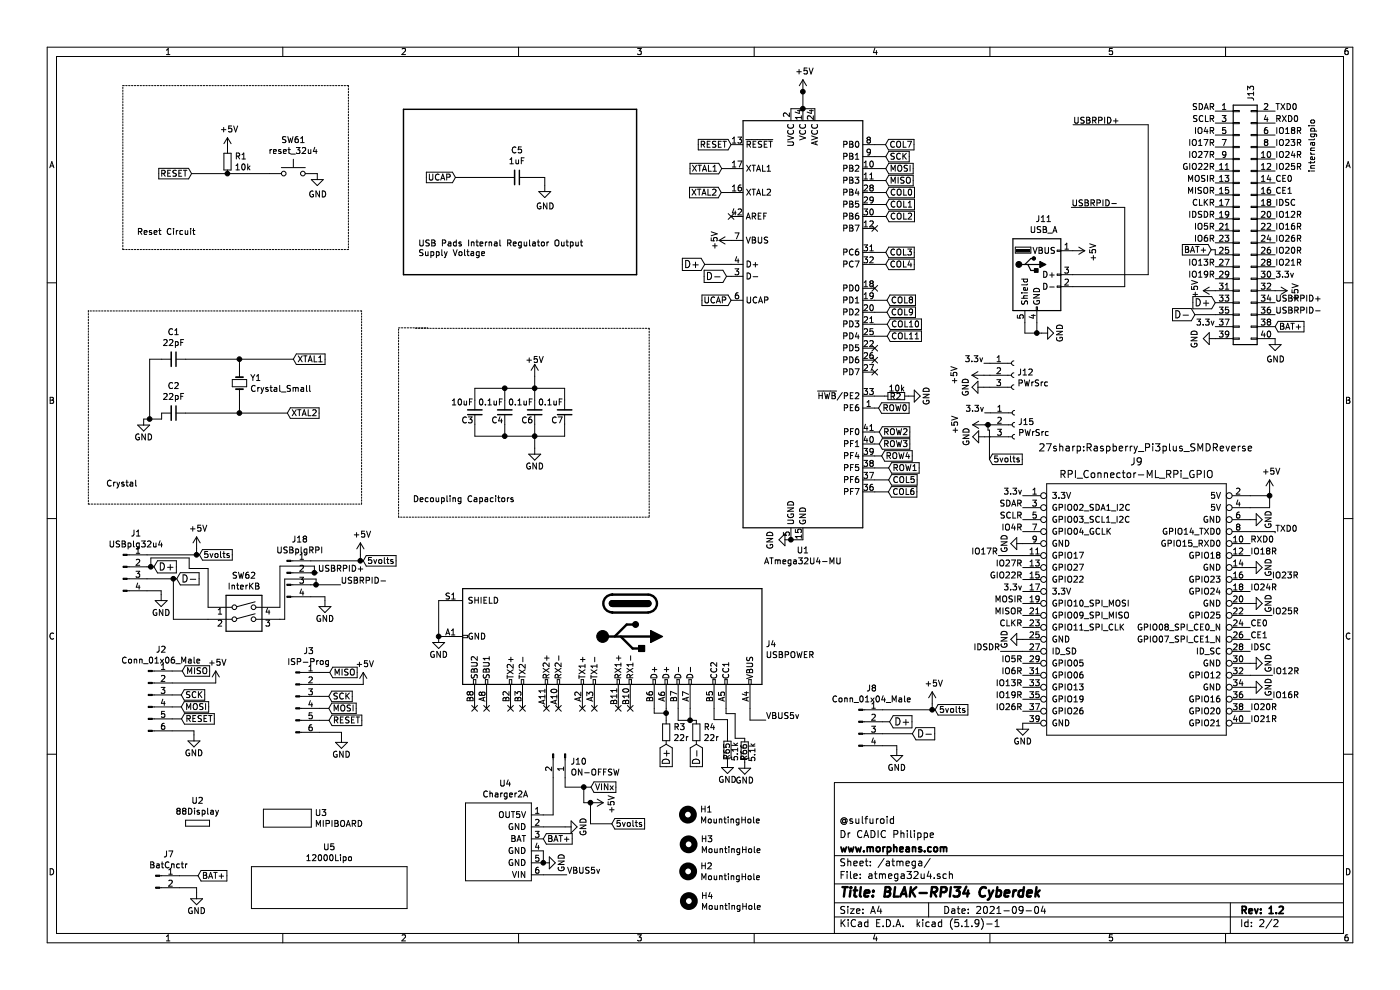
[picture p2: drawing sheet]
EESchema Schematic File Version 4
EELAYER 30 0
EELAYER END
$Descr A4 11693 8268
encoding utf-8
Sheet 2 2
Title "BLAK-RPI34 Cyberdek"
Date "2021-09-04"
Rev "1.2"
Comp "www.morpheans.com"
Comment1 "Dr CADIC Philippe"
Comment2 "@sulfuroid"
Comment3 ""
Comment4 ""
$EndDescr
$Comp
L MCU_Microchip_ATmega:ATmega32U4-MU U1
U 1 1
P 6706 2708
F 0 "U1" H 6706 822 50  0000 C CNN
F 1 "ATmega32U4-MU" H 6706 731 50  0000 C CNN
F 2 "Package_QFP:TQFP-44_10x10mm_P0.8mm" H 6706 2708 50  0001 C CIN
F 3 "http://ww1.microchip.com/downloads/en/DeviceDoc/Atmel-7766-8-bit-AVR-ATmega16U4-32U4_Datasheet.pdf" H 6706 2708 50  0001 C CNN
	1    6706 2708
	1    0    0    -1  
$EndComp
Text GLabel 6106 1208 0    50   Input ~ 0
RESET
$Comp
L Device:R_Small R1
U 1 1
P 1900 1350
F 0 "R1" H 1959 1396 50  0000 L CNN
F 1 "10k" H 1959 1305 50  0000 L CNN
F 2 "Resistor_SMD:R_0603_1608Metric" H 1900 1350 50  0001 C CNN
F 3 "~" H 1900 1350 50  0001 C CNN
	1    1900 1350
	1    0    0    -1  
$EndComp
$Comp
L power:+5V #PWR0101
U 1 1
P 1900 1250
F 0 "#PWR0101" H 1900 1100 50  0001 C CNN
F 1 "+5V" H 1914 1422 50  0000 C CNN
F 2 "" H 1900 1250 50  0001 C CNN
F 3 "" H 1900 1250 50  0001 C CNN
	1    1900 1250
	1    0    0    -1  
$EndComp
$Comp
L power:GND #PWR0102
U 1 1
P 2650 1450
F 0 "#PWR0102" H 2650 1200 50  0001 C CNN
F 1 "GND" H 2654 1279 50  0000 C CNN
F 2 "" H 2650 1450 50  0001 C CNN
F 3 "" H 2650 1450 50  0001 C CNN
	1    2650 1450
	1    0    0    -1  
$EndComp
Wire Notes Line
	2910 715  2910 2084
Wire Notes Line
	2910 2084 1026 2084
Wire Notes Line
	1026 2084 1026 715 
Wire Notes Line
	1026 715  2910 715 
Text Notes 1142 1971 0    50   ~ 0
Reset Circuit
Wire Wire Line
	6606 908  6706 908 
Connection ~ 6706 908 
Wire Wire Line
	6706 908  6806 908 
$Comp
L power:+5V #PWR0103
U 1 1
P 6706 766
F 0 "#PWR0103" H 6706 616 50  0001 C CNN
F 1 "+5V" H 6720 938 50  0000 C CNN
F 2 "" H 6706 766 50  0001 C CNN
F 3 "" H 6706 766 50  0001 C CNN
	1    6706 766 
	1    0    0    -1  
$EndComp
Wire Wire Line
	6706 908  6706 766 
Connection ~ 6706 766 
NoConn ~ 6106 1808
Text GLabel 2450 3000 2    50   Input ~ 0
XTAL1
$Comp
L Device:C_Small C1
U 1 1
P 1450 3000
F 0 "C1" V 1221 3000 50  0000 C CNN
F 1 "22pF" V 1312 3000 50  0000 C CNN
F 2 "Capacitor_SMD:C_0603_1608Metric" H 1450 3000 50  0001 C CNN
F 3 "~" H 1450 3000 50  0001 C CNN
	1    1450 3000
	0    1    1    0   
$EndComp
$Comp
L Device:C_Small C2
U 1 1
P 1450 3450
F 0 "C2" V 1221 3450 50  0000 C CNN
F 1 "22pF" V 1312 3450 50  0000 C CNN
F 2 "Capacitor_SMD:C_0603_1608Metric" H 1450 3450 50  0001 C CNN
F 3 "~" H 1450 3450 50  0001 C CNN
	1    1450 3450
	0    1    1    0   
$EndComp
Text GLabel 2400 3450 2    50   Input ~ 0
XTAL2
Wire Notes Line
	738  2595 738  4210
Wire Notes Line
	738  4210 3020 4210
Wire Notes Line
	3020 4210 3020 2597
Wire Notes Line
	3020 2597 737  2597
Text Notes 885  4073 0    50   ~ 0
Crystal
Text GLabel 6106 2508 0    50   Input ~ 0
UCAP
Wire Bus Line
	3370 913  5317 913 
Wire Bus Line
	5317 913  5317 2294
Wire Bus Line
	5317 2294 3370 2294
Wire Bus Line
	3370 2294 3370 913 
Text GLabel 3804 1482 0    50   Input ~ 0
UCAP
Text Notes 3492 2148 0    50   ~ 0
USB Pads Internal Regulator Output \nSupply Voltage\n
Wire Wire Line
	4716 3643 4716 3543
Wire Wire Line
	3966 3643 4216 3643
Wire Wire Line
	3966 3643 3966 3543
Wire Wire Line
	4716 3243 4716 3343
$Comp
L Device:C_Small C6
U 1 1
P 4466 3443
F 0 "C6" H 4476 3513 50  0000 L CNN
F 1 "0.1uF" H 4476 3363 50  0000 L CNN
F 2 "Capacitor_SMD:C_0603_1608Metric" H 4466 3443 50  0001 C CNN
F 3 "" H 4466 3443 50  0001 C CNN
	1    4466 3443
	-1   0    0    1   
$EndComp
Wire Wire Line
	4216 3243 4216 3343
Wire Wire Line
	4216 3543 4216 3643
Wire Wire Line
	4466 3543 4466 3643
Wire Wire Line
	4216 3243 4466 3243
Wire Wire Line
	4466 3643 4466 3743
Wire Wire Line
	4466 3643 4716 3643
Wire Wire Line
	3966 3243 4216 3243
Connection ~ 4466 3243
Wire Wire Line
	4466 3243 4716 3243
Wire Wire Line
	4466 3243 4466 3343
Connection ~ 4466 3643
Wire Wire Line
	4466 3143 4466 3243
Wire Wire Line
	4216 3643 4466 3643
$Comp
L Device:C_Small C4
U 1 1
P 4216 3443
F 0 "C4" H 4226 3513 50  0000 L CNN
F 1 "0.1uF" H 4226 3363 50  0000 L CNN
F 2 "Capacitor_SMD:C_0603_1608Metric" H 4216 3443 50  0001 C CNN
F 3 "" H 4216 3443 50  0001 C CNN
	1    4216 3443
	-1   0    0    1   
$EndComp
$Comp
L Device:C_Small C7
U 1 1
P 4716 3443
F 0 "C7" H 4726 3513 50  0000 L CNN
F 1 "0.1uF" H 4726 3363 50  0000 L CNN
F 2 "Capacitor_SMD:C_0603_1608Metric" H 4716 3443 50  0001 C CNN
F 3 "" H 4716 3443 50  0001 C CNN
	1    4716 3443
	-1   0    0    1   
$EndComp
Wire Wire Line
	3966 3343 3966 3243
$Comp
L power:+5V #PWR0105
U 1 1
P 4466 3143
F 0 "#PWR0105" H 4466 2993 50  0001 C CNN
F 1 "+5V" H 4466 3283 50  0000 C CNN
F 2 "" H 4466 3143 50  0001 C CNN
F 3 "" H 4466 3143 50  0001 C CNN
	1    4466 3143
	1    0    0    -1  
$EndComp
Connection ~ 4216 3643
Connection ~ 4216 3243
$Comp
L power:GND #PWR0106
U 1 1
P 4466 3743
F 0 "#PWR0106" H 4466 3493 50  0001 C CNN
F 1 "GND" H 4466 3593 50  0000 C CNN
F 2 "" H 4466 3743 50  0001 C CNN
F 3 "" H 4466 3743 50  0001 C CNN
	1    4466 3743
	1    0    0    -1  
$EndComp
$Comp
L Device:C_Small C3
U 1 1
P 3966 3443
F 0 "C3" H 3976 3513 50  0000 L CNN
F 1 "10uF" H 3976 3363 50  0000 L CNN
F 2 "Capacitor_SMD:C_0603_1608Metric" H 3966 3443 50  0001 C CNN
F 3 "" H 3966 3443 50  0001 C CNN
	1    3966 3443
	-1   0    0    1   
$EndComp
Wire Notes Line
	3470 2742 5422 2742
Wire Notes Line
	5422 2742 5422 4319
Wire Notes Line
	5422 4319 3329 4319
Wire Notes Line
	3329 4319 3329 2738
Wire Notes Line
	3329 2738 3572 2738
Text Notes 3447 4203 0    50   ~ 0
Decoupling Capacitors
Text GLabel 5886 2208 0    60   Input ~ 0
D+
Text GLabel 6068 2308 0    60   Input ~ 0
D-
Wire Wire Line
	6706 763  6706 766 
$Comp
L Device:C_Small C5
U 1 1
P 4318 1482
F 0 "C5" V 4089 1482 50  0000 C CNN
F 1 "1uF" V 4180 1482 50  0000 C CNN
F 2 "Capacitor_SMD:C_0603_1608Metric" H 4318 1482 50  0001 C CNN
F 3 "~" H 4318 1482 50  0001 C CNN
	1    4318 1482
	0    1    1    0   
$EndComp
$Comp
L power:GND #PWR0107
U 1 1
P 4550 1550
F 0 "#PWR0107" H 4550 1300 50  0001 C CNN
F 1 "GND" H 4554 1379 50  0000 C CNN
F 2 "" H 4550 1550 50  0001 C CNN
F 3 "" H 4550 1550 50  0001 C CNN
	1    4550 1550
	1    0    0    -1  
$EndComp
Wire Wire Line
	4418 1482 4550 1482
Wire Wire Line
	4550 1482 4550 1550
Wire Wire Line
	6106 2208 5886 2208
Wire Wire Line
	6068 2308 6106 2308
$Comp
L power:+5V #PWR0108
U 1 1
P 6106 2008
F 0 "#PWR0108" H 6106 1858 50  0001 C CNN
F 1 "+5V" H 6106 2148 50  0000 C CNN
F 2 "" H 6106 2008 50  0001 C CNN
F 3 "" H 6106 2008 50  0001 C CNN
	1    6106 2008
	0    -1   -1   0   
$EndComp
Text GLabel 7398 1308 2    50   Input ~ 0
SCK
Wire Wire Line
	7306 1308 7398 1308
Text GLabel 7398 1408 2    50   Input ~ 0
MOSI
Wire Wire Line
	7306 1408 7398 1408
Text GLabel 7398 1508 2    50   Input ~ 0
MISO
Wire Wire Line
	7306 1508 7398 1508
$Comp
L Device:R_Small R2
U 1 1
P 7486 3308
F 0 "R2" V 7488 3250 50  0000 L CNN
F 1 "10k" V 7420 3242 50  0000 L CNN
F 2 "Resistor_SMD:R_0603_1608Metric" H 7486 3308 50  0001 C CNN
F 3 "~" H 7486 3308 50  0001 C CNN
	1    7486 3308
	0    1    1    0   
$EndComp
$Comp
L power:GND #PWR0109
U 1 1
P 7586 3308
F 0 "#PWR0109" H 7586 3058 50  0001 C CNN
F 1 "GND" H 7586 3158 50  0000 C CNN
F 2 "" H 7586 3308 50  0001 C CNN
F 3 "" H 7586 3308 50  0001 C CNN
	1    7586 3308
	0    -1   -1   0   
$EndComp
Wire Wire Line
	7386 3308 7306 3308
Text GLabel 7400 1608 2    50   Input ~ 0
COL0
Wire Wire Line
	7306 1608 7400 1608
NoConn ~ 7306 1908
Text GLabel 7400 1708 2    50   Input ~ 0
COL1
Wire Wire Line
	7306 1708 7400 1708
Text GLabel 7400 1808 2    50   Input ~ 0
COL2
Wire Wire Line
	7306 1808 7400 1808
Text GLabel 7398 2108 2    50   Input ~ 0
COL3
Wire Wire Line
	7306 2108 7398 2108
Text GLabel 7398 2208 2    50   Input ~ 0
COL4
Wire Wire Line
	7306 2208 7398 2208
Text GLabel 7422 4008 2    50   Input ~ 0
COL5
Wire Wire Line
	7306 4008 7422 4008
Text GLabel 7420 4108 2    50   Input ~ 0
COL6
Wire Wire Line
	7306 4108 7420 4108
Text GLabel 7396 1208 2    50   Input ~ 0
COL7
Wire Wire Line
	7306 1208 7396 1208
Text GLabel 7408 2508 2    50   Input ~ 0
COL8
Wire Wire Line
	7306 2508 7408 2508
NoConn ~ 7306 2408
Text GLabel 7408 2608 2    50   Input ~ 0
COL9
Wire Wire Line
	7306 2608 7408 2608
Text GLabel 7410 2708 2    50   Input ~ 0
COL10
Wire Wire Line
	7306 2708 7410 2708
Text GLabel 7410 2808 2    50   Input ~ 0
COL11
Wire Wire Line
	7306 2808 7410 2808
Text GLabel 7338 3408 2    50   Input ~ 0
ROW0
Wire Wire Line
	7306 3408 7338 3408
Text GLabel 7422 3908 2    50   Input ~ 0
ROW1
Wire Wire Line
	7306 3908 7422 3908
Text GLabel 7344 3608 2    50   Input ~ 0
ROW2
Wire Wire Line
	7306 3608 7344 3608
Text GLabel 7344 3708 2    50   Input ~ 0
ROW3
Wire Wire Line
	7306 3708 7344 3708
Text GLabel 7364 3808 2    50   Input ~ 0
ROW4
Wire Wire Line
	7306 3808 7364 3808
Text GLabel 6028 1408 0    50   Input ~ 0
XTAL1
Text GLabel 6024 1608 0    50   Input ~ 0
XTAL2
Wire Wire Line
	6024 1608 6106 1608
Wire Wire Line
	6028 1408 6106 1408
$Comp
L Connector:Conn_01x04_Male J1
U 1 1
P 1028 4734
F 0 "J1" H 1136 5015 50  0000 C CNN
F 1 "USBplg32u4" H 1136 4924 50  0000 C CNN
F 2 "Connector_PinHeader_2.54mm:PinHeader_1x04_P2.54mm_Vertical" H 1028 4734 50  0001 C CNN
F 3 "~" H 1028 4734 50  0001 C CNN
	1    1028 4734
	1    0    0    -1  
$EndComp
Text GLabel 1286 4734 2    60   Input ~ 0
D+
Text GLabel 1476 4834 2    60   Input ~ 0
D-
Wire Wire Line
	6606 4508 6706 4508
$Comp
L power:GND #PWR0110
U 1 1
P 6606 4508
F 0 "#PWR0110" H 6606 4258 50  0001 C CNN
F 1 "GND" H 6610 4337 50  0000 C CNN
F 2 "" H 6606 4508 50  0001 C CNN
F 3 "" H 6606 4508 50  0001 C CNN
	1    6606 4508
	0    1    1    0   
$EndComp
Connection ~ 6606 4508
$Comp
L power:+5V #PWR0111
U 1 1
P 1642 4584
F 0 "#PWR0111" H 1642 4434 50  0001 C CNN
F 1 "+5V" H 1656 4756 50  0000 C CNN
F 2 "" H 1642 4584 50  0001 C CNN
F 3 "" H 1642 4584 50  0001 C CNN
	1    1642 4584
	1    0    0    -1  
$EndComp
Wire Wire Line
	1228 4634 1642 4634
Wire Wire Line
	1642 4634 1642 4584
Wire Wire Line
	1228 4734 1260 4734
Wire Wire Line
	1228 4834 1448 4834
$Comp
L power:GND #PWR0112
U 1 1
P 1346 4966
F 0 "#PWR0112" H 1346 4716 50  0001 C CNN
F 1 "GND" H 1346 4816 50  0000 C CNN
F 2 "" H 1346 4966 50  0001 C CNN
F 3 "" H 1346 4966 50  0001 C CNN
	1    1346 4966
	1    0    0    -1  
$EndComp
Wire Wire Line
	1228 4934 1346 4934
Wire Wire Line
	1346 4934 1346 4966
Text GLabel 1522 5604 2    50   Input ~ 0
MISO
$Comp
L power:+5V #PWR0113
U 1 1
P 1802 5704
F 0 "#PWR0113" H 1802 5554 50  0001 C CNN
F 1 "+5V" H 1816 5876 50  0000 C CNN
F 2 "" H 1802 5704 50  0001 C CNN
F 3 "" H 1802 5704 50  0001 C CNN
	1    1802 5704
	1    0    0    -1  
$EndComp
Wire Wire Line
	1438 5604 1522 5604
Wire Wire Line
	1438 5704 1802 5704
Text GLabel 1514 5804 2    50   Input ~ 0
SCK
$Comp
L Connector:Conn_01x06_Male J2
U 1 1
P 1238 5804
F 0 "J2" H 1346 6185 50  0000 C CNN
F 1 "Conn_01x06_Male" H 1346 6094 50  0000 C CNN
F 2 "27sharp:6padsfree" H 1238 5804 50  0001 C CNN
F 3 "~" H 1238 5804 50  0001 C CNN
	1    1238 5804
	1    0    0    -1  
$EndComp
Wire Wire Line
	1438 5804 1514 5804
Text GLabel 1514 5904 2    50   Input ~ 0
MOSI
Wire Wire Line
	1438 5904 1514 5904
Text GLabel 1516 6004 2    50   Input ~ 0
RESET
$Comp
L power:GND #PWR0114
U 1 1
P 1620 6138
F 0 "#PWR0114" H 1620 5888 50  0001 C CNN
F 1 "GND" H 1620 5988 50  0000 C CNN
F 2 "" H 1620 6138 50  0001 C CNN
F 3 "" H 1620 6138 50  0001 C CNN
	1    1620 6138
	1    0    0    -1  
$EndComp
Wire Wire Line
	1438 6004 1516 6004
Wire Wire Line
	1438 6104 1620 6104
Wire Wire Line
	1620 6104 1620 6138
Text GLabel 2754 5616 2    50   Input ~ 0
MISO
$Comp
L power:+5V #PWR0115
U 1 1
P 3034 5716
F 0 "#PWR0115" H 3034 5566 50  0001 C CNN
F 1 "+5V" H 3048 5888 50  0000 C CNN
F 2 "" H 3034 5716 50  0001 C CNN
F 3 "" H 3034 5716 50  0001 C CNN
	1    3034 5716
	1    0    0    -1  
$EndComp
Wire Wire Line
	2670 5616 2754 5616
Wire Wire Line
	2670 5716 3034 5716
Text GLabel 2746 5816 2    50   Input ~ 0
SCK
$Comp
L Connector:Conn_01x06_Male J3
U 1 1
P 2470 5816
F 0 "J3" H 2578 6197 50  0000 C CNN
F 1 "ISP-Prog" H 2578 6106 50  0000 C CNN
F 2 "Connector_PinHeader_2.54mm:PinHeader_2x03_P2.54mm_Vertical" H 2470 5816 50  0001 C CNN
F 3 "~" H 2470 5816 50  0001 C CNN
	1    2470 5816
	1    0    0    -1  
$EndComp
Wire Wire Line
	2670 5816 2746 5816
Text GLabel 2746 5916 2    50   Input ~ 0
MOSI
Wire Wire Line
	2670 5916 2746 5916
Text GLabel 2748 6016 2    50   Input ~ 0
RESET
$Comp
L power:GND #PWR0116
U 1 1
P 2852 6150
F 0 "#PWR0116" H 2852 5900 50  0001 C CNN
F 1 "GND" H 2852 6000 50  0000 C CNN
F 2 "" H 2852 6150 50  0001 C CNN
F 3 "" H 2852 6150 50  0001 C CNN
	1    2852 6150
	1    0    0    -1  
$EndComp
Wire Wire Line
	2670 6016 2748 6016
Wire Wire Line
	2670 6116 2852 6116
Wire Wire Line
	2852 6116 2852 6150
$Comp
L Connector:USB_C_Receptacle J4
U 1 1
P 5264 5316
F 0 "J4" V 5325 6446 50  0000 L CNN
F 1 "USBPOWER" V 5416 6446 50  0000 L CNN
F 2 "27sharp:GT-USB-7010" H 5414 5316 50  0001 C CNN
F 3 "https://www.usb.org/sites/default/files/documents/usb_type-c.zip" H 5414 5316 50  0001 C CNN
	1    5264 5316
	0    1    1    0   
$EndComp
Text GLabel 1666 4634 2    50   Input ~ 0
5volts
Wire Wire Line
	1642 4634 1666 4634
Connection ~ 1642 4634
$Comp
L power:GND #PWR0117
U 1 1
P 3664 5316
F 0 "#PWR0117" H 3664 5066 50  0001 C CNN
F 1 "GND" H 3664 5166 50  0000 C CNN
F 2 "" H 3664 5316 50  0001 C CNN
F 3 "" H 3664 5316 50  0001 C CNN
	1    3664 5316
	1    0    0    -1  
$EndComp
Wire Wire Line
	3664 5316 3664 5016
Connection ~ 3664 5316
$Comp
L power:+5V #PWR0118
U 1 1
P 4938 6704
F 0 "#PWR0118" H 4938 6554 50  0001 C CNN
F 1 "+5V" H 4952 6876 50  0000 C CNN
F 2 "" H 4938 6704 50  0001 C CNN
F 3 "" H 4938 6704 50  0001 C CNN
	1    4938 6704
	0    1    1    0   
$EndComp
Wire Wire Line
	6264 5916 6264 6014
Wire Wire Line
	6264 6014 6396 6014
Text GLabel 5564 6216 3    60   Input ~ 0
D+
Wire Wire Line
	5564 5916 5564 5956
Wire Wire Line
	5464 5916 5464 5956
Wire Wire Line
	5464 5956 5564 5956
Connection ~ 5564 5956
Wire Wire Line
	5564 5956 5564 6016
$Comp
L Device:R_Small R3
U 1 1
P 5564 6116
F 0 "R3" H 5623 6162 50  0000 L CNN
F 1 "22r" H 5623 6071 50  0000 L CNN
F 2 "Resistor_SMD:R_0603_1608Metric" H 5564 6116 50  0001 C CNN
F 3 "~" H 5564 6116 50  0001 C CNN
	1    5564 6116
	1    0    0    -1  
$EndComp
$Comp
L Device:R_Small R4
U 1 1
P 5816 6116
F 0 "R4" H 5875 6162 50  0000 L CNN
F 1 "22r" H 5875 6071 50  0000 L CNN
F 2 "Resistor_SMD:R_0603_1608Metric" H 5816 6116 50  0001 C CNN
F 3 "~" H 5816 6116 50  0001 C CNN
	1    5816 6116
	1    0    0    -1  
$EndComp
Wire Wire Line
	5664 5916 5664 6016
Wire Wire Line
	5664 6016 5764 6016
Wire Wire Line
	5764 5916 5764 6016
Connection ~ 5764 6016
Wire Wire Line
	5764 6016 5816 6016
$Comp
L 1.8inch:88Display U2
U 1 1
P 1650 7000
F 0 "U2" H 1650 7315 50  0000 C CNN
F 1 "88Display" H 1650 7224 50  0000 C CNN
F 2 "27sharp:Display88" H 1650 7000 50  0001 C CNN
F 3 "" H 1650 7000 50  0001 C CNN
	1    1650 7000
	1    0    0    -1  
$EndComp
$Comp
L MiniBOard:MIPIBOARD U3
U 1 1
P 2400 7008
F 0 "U3" H 2628 7229 50  0000 L CNN
F 1 "MIPIBOARD" H 2628 7138 50  0000 L CNN
F 2 "27sharp:MIPIBOARD" H 2400 7008 50  0001 C CNN
F 3 "" H 2400 7008 50  0001 C CNN
	1    2400 7008
	1    0    0    -1  
$EndComp
Text Label 6396 6014 0    50   ~ 0
VBUS5v
$Comp
L power:GND #PWR0180
U 1 1
P 4538 7206
F 0 "#PWR0180" H 4538 6956 50  0001 C CNN
F 1 "GND" H 4538 7056 50  0000 C CNN
F 2 "" H 4538 7206 50  0001 C CNN
F 3 "" H 4538 7206 50  0001 C CNN
	1    4538 7206
	0    -1   -1   0   
$EndComp
Wire Wire Line
	4538 7106 4538 7206
$Comp
L power:GND #PWR0181
U 1 1
P 4720 6906
F 0 "#PWR0181" H 4720 6656 50  0001 C CNN
F 1 "GND" H 4720 6756 50  0000 C CNN
F 2 "" H 4720 6906 50  0001 C CNN
F 3 "" H 4720 6906 50  0001 C CNN
	1    4720 6906
	0    -1   -1   0   
$EndComp
Wire Wire Line
	4538 6906 4720 6906
Text Label 4734 7306 0    50   ~ 0
VBUS5v
Wire Wire Line
	4538 7306 4734 7306
Text GLabel 4936 6574 2    50   Input ~ 0
VINx
$Comp
L Connector:Conn_01x02_Male J7
U 1 1
P 1300 7314
F 0 "J7" H 1408 7495 50  0000 C CNN
F 1 "BatCnctr" H 1408 7404 50  0000 C CNN
F 2 "Connector_JST:JST_PH_S2B-PH-SM4-TB_1x02-1MP_P2.00mm_Horizontal" H 1300 7314 50  0001 C CNN
F 3 "~" H 1300 7314 50  0001 C CNN
	1    1300 7314
	1    0    0    -1  
$EndComp
Text GLabel 1654 7314 2    50   Input ~ 0
BAT+
$Comp
L power:GND #PWR0182
U 1 1
P 1642 7456
F 0 "#PWR0182" H 1642 7206 50  0001 C CNN
F 1 "GND" H 1642 7306 50  0000 C CNN
F 2 "" H 1642 7456 50  0001 C CNN
F 3 "" H 1642 7456 50  0001 C CNN
	1    1642 7456
	1    0    0    -1  
$EndComp
Wire Wire Line
	1500 7314 1654 7314
Wire Wire Line
	1500 7414 1642 7414
Wire Wire Line
	1642 7414 1642 7456
Text GLabel 4538 7006 2    50   Input ~ 0
BAT+
NoConn ~ 3964 5916
NoConn ~ 4064 5916
NoConn ~ 4264 5916
NoConn ~ 4364 5916
NoConn ~ 4564 5916
NoConn ~ 4664 5916
NoConn ~ 4864 5916
NoConn ~ 4964 5916
NoConn ~ 5164 5916
NoConn ~ 5264 5916
$Comp
L 1.8inch:12000Lipo U5
U 1 1
P 2400 7788
F 0 "U5" H 2750 8503 50  0000 C CNN
F 1 "12000Lipo" H 2750 8412 50  0000 C CNN
F 2 "27sharp:12000LIPO" H 2400 7788 50  0001 C CNN
F 3 "" H 2400 7788 50  0001 C CNN
	1    2400 7788
	1    0    0    -1  
$EndComp
$Comp
L feathershield-cache:RPI_Connector-ML_RPi_GPIO J9
U 1 1
P 8742 4140
F 0 "J9" H 9492 4427 60  0000 C CNN
F 1 "RPI_Connector-ML_RPi_GPIO" H 9492 4321 60  0000 C CNN
F 2 "27sharp:Raspberry_Pi3plus_SMDReverse" H 9570 4544 60  0000 C CNN
F 3 "" H 8742 4140 60  0000 C CNN
	1    8742 4140
	1    0    0    -1  
$EndComp
$Comp
L power:+5V #PWR0185
U 1 1
P 10604 4108
F 0 "#PWR0185" H 10604 3958 50  0001 C CNN
F 1 "+5V" H 10618 4280 50  0000 C CNN
F 2 "" H 10604 4108 50  0001 C CNN
F 3 "" H 10604 4108 50  0001 C CNN
	1    10604 4108
	1    0    0    -1  
$EndComp
Wire Wire Line
	10442 4140 10604 4140
Wire Wire Line
	10604 4140 10604 4108
Wire Wire Line
	10442 4240 10604 4240
Wire Wire Line
	10604 4240 10604 4140
Connection ~ 10604 4140
$Comp
L power:GND #PWR0186
U 1 1
P 10442 4340
F 0 "#PWR0186" H 10442 4090 50  0001 C CNN
F 1 "GND" H 10442 4190 50  0000 C CNN
F 2 "" H 10442 4340 50  0001 C CNN
F 3 "" H 10442 4340 50  0001 C CNN
	1    10442 4340
	0    -1   -1   0   
$EndComp
$Comp
L power:GND #PWR0187
U 1 1
P 10442 4740
F 0 "#PWR0187" H 10442 4490 50  0001 C CNN
F 1 "GND" H 10442 4590 50  0000 C CNN
F 2 "" H 10442 4740 50  0001 C CNN
F 3 "" H 10442 4740 50  0001 C CNN
	1    10442 4740
	0    -1   -1   0   
$EndComp
$Comp
L power:GND #PWR0188
U 1 1
P 10442 5040
F 0 "#PWR0188" H 10442 4790 50  0001 C CNN
F 1 "GND" H 10442 4890 50  0000 C CNN
F 2 "" H 10442 5040 50  0001 C CNN
F 3 "" H 10442 5040 50  0001 C CNN
	1    10442 5040
	0    -1   -1   0   
$EndComp
$Comp
L power:GND #PWR0189
U 1 1
P 10442 5740
F 0 "#PWR0189" H 10442 5490 50  0001 C CNN
F 1 "GND" H 10442 5590 50  0000 C CNN
F 2 "" H 10442 5740 50  0001 C CNN
F 3 "" H 10442 5740 50  0001 C CNN
	1    10442 5740
	0    -1   -1   0   
$EndComp
$Comp
L power:GND #PWR0190
U 1 1
P 10442 5540
F 0 "#PWR0190" H 10442 5290 50  0001 C CNN
F 1 "GND" H 10442 5390 50  0000 C CNN
F 2 "" H 10442 5540 50  0001 C CNN
F 3 "" H 10442 5540 50  0001 C CNN
	1    10442 5540
	0    -1   -1   0   
$EndComp
$Comp
L power:GND #PWR0191
U 1 1
P 8542 6040
F 0 "#PWR0191" H 8542 5790 50  0001 C CNN
F 1 "GND" H 8542 5890 50  0000 C CNN
F 2 "" H 8542 6040 50  0001 C CNN
F 3 "" H 8542 6040 50  0001 C CNN
	1    8542 6040
	1    0    0    -1  
$EndComp
$Comp
L power:GND #PWR0192
U 1 1
P 8542 5340
F 0 "#PWR0192" H 8542 5090 50  0001 C CNN
F 1 "GND" H 8542 5190 50  0000 C CNN
F 2 "" H 8542 5340 50  0001 C CNN
F 3 "" H 8542 5340 50  0001 C CNN
	1    8542 5340
	0    1    1    0   
$EndComp
$Comp
L power:GND #PWR0193
U 1 1
P 8542 4540
F 0 "#PWR0193" H 8542 4290 50  0001 C CNN
F 1 "GND" H 8542 4390 50  0000 C CNN
F 2 "" H 8542 4540 50  0001 C CNN
F 3 "" H 8542 4540 50  0001 C CNN
	1    8542 4540
	0    1    1    0   
$EndComp
$Comp
L Connector:USB_A J11
U 1 1
P 8660 2294
F 0 "J11" H 8717 2761 50  0000 C CNN
F 1 "USB_A" H 8717 2670 50  0000 C CNN
F 2 "18650:usbAsmd" H 8810 2244 50  0001 C CNN
F 3 " ~" H 8810 2244 50  0001 C CNN
	1    8660 2294
	1    0    0    -1  
$EndComp
$Comp
L power:GND #PWR0194
U 1 1
P 8700 2782
F 0 "#PWR0194" H 8700 2532 50  0001 C CNN
F 1 "GND" H 8700 2632 50  0000 C CNN
F 2 "" H 8700 2782 50  0001 C CNN
F 3 "" H 8700 2782 50  0001 C CNN
	1    8700 2782
	0    -1   -1   0   
$EndComp
Wire Wire Line
	8660 2694 8660 2782
Wire Wire Line
	8660 2782 8700 2782
Wire Wire Line
	8560 2694 8560 2782
Wire Wire Line
	8560 2782 8660 2782
Connection ~ 8660 2782
$Comp
L power:+5V #PWR0195
U 1 1
P 8960 2094
F 0 "#PWR0195" H 8960 1944 50  0001 C CNN
F 1 "+5V" H 8974 2266 50  0000 C CNN
F 2 "" H 8960 2094 50  0001 C CNN
F 3 "" H 8960 2094 50  0001 C CNN
	1    8960 2094
	0    1    1    0   
$EndComp
Wire Wire Line
	8962 1042 9590 1042
Wire Wire Line
	9590 1042 9590 2294
Wire Wire Line
	9590 2294 8960 2294
Wire Wire Line
	8948 1732 9394 1732
Wire Wire Line
	9394 1732 9394 2394
Wire Wire Line
	9394 2394 8960 2394
Text Label 8542 4140 2    50   ~ 0
3.3v
Text Label 8542 4240 2    50   ~ 0
SDAR
Text Label 8542 4340 2    50   ~ 0
SCLR
Text Label 8542 4440 2    50   ~ 0
IO4R
Text Label 8338 4640 2    50   ~ 0
IO17R
Text Label 8542 4740 2    50   ~ 0
IO27R
Wire Wire Line
	8338 4640 8542 4640
Text Label 8542 4840 2    50   ~ 0
GIO22R
Text Label 8542 4940 2    50   ~ 0
3.3v
Text Label 8542 5040 2    50   ~ 0
MOSIR
Text Label 8542 5140 2    50   ~ 0
MISOR
Text Label 8542 5240 2    50   ~ 0
CLKR
Text Label 8356 5440 2    50   ~ 0
IDSDR
Wire Wire Line
	8356 5440 8542 5440
Text Label 8542 5540 2    50   ~ 0
IO5R
Text Label 8542 5640 2    50   ~ 0
IO6R
Text Label 8542 5740 2    50   ~ 0
IO13R
Text Label 8542 5840 2    50   ~ 0
IO19R
Text Label 8542 5940 2    50   ~ 0
IO26R
Text Label 8218 3034 2    50   ~ 0
3.3v
$Comp
L power:+5V #PWR0196
U 1 1
P 8218 3134
F 0 "#PWR0196" H 8218 2984 50  0001 C CNN
F 1 "+5V" H 8218 3384 50  0000 C CNN
F 2 "" H 8218 3134 50  0001 C CNN
F 3 "" H 8218 3134 50  0001 C CNN
	1    8218 3134
	0    -1   -1   0   
$EndComp
$Comp
L power:GND #PWR0197
U 1 1
P 8218 3234
F 0 "#PWR0197" H 8218 2984 50  0001 C CNN
F 1 "GND" H 8218 3084 50  0000 C CNN
F 2 "" H 8218 3234 50  0001 C CNN
F 3 "" H 8218 3234 50  0001 C CNN
	1    8218 3234
	0    1    1    0   
$EndComp
$Comp
L Connector:Conn_01x03_Female J12
U 1 1
P 8468 3134
F 0 "J12" H 8496 3160 50  0000 L CNN
F 1 "PWrSrc" H 8496 3069 50  0000 L CNN
F 2 "Connector_PinHeader_2.54mm:PinHeader_1x03_P2.54mm_Vertical" H 8468 3134 50  0001 C CNN
F 3 "~" H 8468 3134 50  0001 C CNN
	1    8468 3134
	1    0    0    -1  
$EndComp
Wire Wire Line
	8218 3034 8268 3034
Wire Wire Line
	8268 3134 8218 3134
Wire Wire Line
	8218 3234 8268 3234
Text Label 10650 4450 0    50   ~ 0
TXD0
Wire Wire Line
	10442 4440 10650 4440
Wire Wire Line
	10650 4440 10650 4450
Text Label 10442 4540 0    50   ~ 0
RXD0
Text Label 10442 4640 0    50   ~ 0
IO18R
Text Label 10622 4840 0    50   ~ 0
IO23R
Wire Wire Line
	10442 4840 10622 4840
Text Label 10442 4940 0    50   ~ 0
IO24R
Text Label 10624 5140 0    50   ~ 0
IO25R
Wire Wire Line
	10442 5140 10624 5140
Text Label 10442 5240 0    50   ~ 0
CE0
Text Label 10442 5340 0    50   ~ 0
CE1
Text Label 10442 5440 0    50   ~ 0
IDSC
Text Label 10628 5640 0    50   ~ 0
IO12R
Wire Wire Line
	10442 5640 10628 5640
Text Label 10626 5840 0    50   ~ 0
IO16R
Wire Wire Line
	10442 5840 10626 5840
Text Label 10442 5940 0    50   ~ 0
IO20R
Text Label 10442 6040 0    50   ~ 0
IO21R
Text Label 10150 928  2    50   ~ 0
SDAR
Text Label 10150 1028 2    50   ~ 0
SCLR
Text Label 10150 1128 2    50   ~ 0
IO4R
Text Label 10150 1228 2    50   ~ 0
IO17R
Text Label 10150 1328 2    50   ~ 0
IO27R
Text Label 10150 1428 2    50   ~ 0
GIO22R
Text Label 10150 1528 2    50   ~ 0
MOSIR
Text Label 10150 1628 2    50   ~ 0
MISOR
Text Label 10150 1728 2    50   ~ 0
CLKR
Text Label 10150 1828 2    50   ~ 0
IDSDR
Text Label 10150 1928 2    50   ~ 0
IO5R
Text Label 10150 2028 2    50   ~ 0
IO6R
Text Label 10150 2228 2    50   ~ 0
IO13R
Text Label 10650 2028 0    50   ~ 0
IO26R
Text Label 10650 928  0    50   ~ 0
TXD0
Text Label 10650 1028 0    50   ~ 0
RXD0
Text Label 10650 1128 0    50   ~ 0
IO18R
Text Label 10650 1228 0    50   ~ 0
IO23R
Text Label 10650 1328 0    50   ~ 0
IO24R
Text Label 10650 1428 0    50   ~ 0
IO25R
Text Label 10650 1528 0    50   ~ 0
CE0
Text Label 10650 1628 0    50   ~ 0
CE1
Text Label 10650 1728 0    50   ~ 0
IDSC
Text Label 10650 1828 0    50   ~ 0
IO12R
Text Label 10650 1928 0    50   ~ 0
IO16R
Text Label 10650 2128 0    50   ~ 0
IO20R
Text Label 10650 2228 0    50   ~ 0
IO21R
Text Label 10650 2328 0    50   ~ 0
3.3v
Text Label 8224 3448 2    50   ~ 0
3.3v
$Comp
L power:+5V #PWR0198
U 1 1
P 8224 3548
F 0 "#PWR0198" H 8224 3398 50  0001 C CNN
F 1 "+5V" H 8224 3798 50  0000 C CNN
F 2 "" H 8224 3548 50  0001 C CNN
F 3 "" H 8224 3548 50  0001 C CNN
	1    8224 3548
	0    -1   -1   0   
$EndComp
$Comp
L power:GND #PWR0199
U 1 1
P 8224 3648
F 0 "#PWR0199" H 8224 3398 50  0001 C CNN
F 1 "GND" H 8224 3498 50  0000 C CNN
F 2 "" H 8224 3648 50  0001 C CNN
F 3 "" H 8224 3648 50  0001 C CNN
	1    8224 3648
	0    1    1    0   
$EndComp
$Comp
L Connector:Conn_01x03_Female J15
U 1 1
P 8474 3548
F 0 "J15" H 8502 3574 50  0000 L CNN
F 1 "PWrSrc" H 8502 3483 50  0000 L CNN
F 2 "Connector_PinHeader_2.54mm:PinHeader_1x03_P2.54mm_Vertical" H 8474 3548 50  0001 C CNN
F 3 "~" H 8474 3548 50  0001 C CNN
	1    8474 3548
	1    0    0    -1  
$EndComp
Wire Wire Line
	8224 3448 8274 3448
Wire Wire Line
	8274 3548 8252 3548
Wire Wire Line
	8224 3648 8274 3648
$Comp
L Mechanical:MountingHole H1
U 1 1
P 5746 6804
F 0 "H1" H 5846 6850 50  0000 L CNN
F 1 "MountingHole" H 5846 6759 50  0000 L CNN
F 2 "MountingHole:MountingHole_2.5mm_Pad_Via" H 5746 6804 50  0001 C CNN
F 3 "~" H 5746 6804 50  0001 C CNN
	1    5746 6804
	1    0    0    -1  
$EndComp
$Comp
L Mechanical:MountingHole H3
U 1 1
P 5752 7052
F 0 "H3" H 5852 7098 50  0000 L CNN
F 1 "MountingHole" H 5852 7007 50  0000 L CNN
F 2 "MountingHole:MountingHole_2.5mm_Pad_Via" H 5752 7052 50  0001 C CNN
F 3 "~" H 5752 7052 50  0001 C CNN
	1    5752 7052
	1    0    0    -1  
$EndComp
$Comp
L Mechanical:MountingHole H2
U 1 1
P 5748 7278
F 0 "H2" H 5848 7324 50  0000 L CNN
F 1 "MountingHole" H 5848 7233 50  0000 L CNN
F 2 "MountingHole:MountingHole_2.5mm_Pad_Via" H 5748 7278 50  0001 C CNN
F 3 "~" H 5748 7278 50  0001 C CNN
	1    5748 7278
	1    0    0    -1  
$EndComp
$Comp
L Mechanical:MountingHole H4
U 1 1
P 5754 7526
F 0 "H4" H 5854 7572 50  0000 L CNN
F 1 "MountingHole" H 5854 7481 50  0000 L CNN
F 2 "MountingHole:MountingHole_2.5mm_Pad_Via" H 5754 7526 50  0001 C CNN
F 3 "~" H 5754 7526 50  0001 C CNN
	1    5754 7526
	1    0    0    -1  
$EndComp
$Comp
L Connector:Conn_01x04_Male J18
U 1 1
P 2396 4784
F 0 "J18" H 2504 5065 50  0000 C CNN
F 1 "USBplgRPI" H 2504 4974 50  0000 C CNN
F 2 "Connector_PinHeader_2.54mm:PinHeader_1x04_P2.54mm_Vertical" H 2396 4784 50  0001 C CNN
F 3 "~" H 2396 4784 50  0001 C CNN
	1    2396 4784
	1    0    0    -1  
$EndComp
$Comp
L power:+5V #PWR0201
U 1 1
P 3010 4634
F 0 "#PWR0201" H 3010 4484 50  0001 C CNN
F 1 "+5V" H 3024 4806 50  0000 C CNN
F 2 "" H 3010 4634 50  0001 C CNN
F 3 "" H 3010 4634 50  0001 C CNN
	1    3010 4634
	1    0    0    -1  
$EndComp
Wire Wire Line
	2596 4684 3010 4684
Wire Wire Line
	3010 4684 3010 4634
Wire Wire Line
	2596 4784 2626 4784
Wire Wire Line
	2596 4884 2640 4884
$Comp
L power:GND #PWR0202
U 1 1
P 2714 5016
F 0 "#PWR0202" H 2714 4766 50  0001 C CNN
F 1 "GND" H 2714 4866 50  0000 C CNN
F 2 "" H 2714 5016 50  0001 C CNN
F 3 "" H 2714 5016 50  0001 C CNN
	1    2714 5016
	1    0    0    -1  
$EndComp
Wire Wire Line
	2596 4984 2714 4984
Wire Wire Line
	2714 4984 2714 5016
Text GLabel 3034 4684 2    50   Input ~ 0
5volts
Wire Wire Line
	3010 4684 3034 4684
Connection ~ 3010 4684
Text Label 8962 1042 0    50   ~ 0
USBRPID+
Text Label 8948 1732 0    50   ~ 0
USBRPID-
Text Label 2654 4784 0    50   ~ 0
USBRPID+
Text Label 2844 4884 0    50   ~ 0
USBRPID-
Text GLabel 5816 6216 3    60   Input ~ 0
D-
$Comp
L Connector:Conn_01x04_Male J8
U 1 1
P 7172 6028
F 0 "J8" H 7280 6309 50  0000 C CNN
F 1 "Conn_01x04_Male" H 7280 6218 50  0000 C CNN
F 2 "Connector_PinSocket_2.54mm:PinSocket_1x04_P2.54mm_Vertical" H 7172 6028 50  0001 C CNN
F 3 "~" H 7172 6028 50  0001 C CNN
	1    7172 6028
	1    0    0    -1  
$EndComp
$Comp
L power:+5V #PWR0183
U 1 1
P 7786 5878
F 0 "#PWR0183" H 7786 5728 50  0001 C CNN
F 1 "+5V" H 7800 6050 50  0000 C CNN
F 2 "" H 7786 5878 50  0001 C CNN
F 3 "" H 7786 5878 50  0001 C CNN
	1    7786 5878
	1    0    0    -1  
$EndComp
Wire Wire Line
	7372 5928 7786 5928
Wire Wire Line
	7786 5928 7786 5878
Wire Wire Line
	7372 6028 7430 6028
Wire Wire Line
	7372 6128 7620 6128
$Comp
L power:GND #PWR0184
U 1 1
P 7490 6260
F 0 "#PWR0184" H 7490 6010 50  0001 C CNN
F 1 "GND" H 7490 6110 50  0000 C CNN
F 2 "" H 7490 6260 50  0001 C CNN
F 3 "" H 7490 6260 50  0001 C CNN
	1    7490 6260
	1    0    0    -1  
$EndComp
Wire Wire Line
	7372 6228 7490 6228
Wire Wire Line
	7490 6228 7490 6260
Text GLabel 7810 5928 2    50   Input ~ 0
5volts
Wire Wire Line
	7786 5928 7810 5928
Connection ~ 7786 5928
Text GLabel 7430 6028 2    60   Input ~ 0
D+
Text GLabel 7620 6128 2    60   Input ~ 0
D-
$Comp
L Charger2A:Charger2A U4
U 1 1
P 3888 7356
F 0 "U4" H 4221 8171 50  0000 C CNN
F 1 "Charger2A" H 4221 8080 50  0000 C CNN
F 2 "27sharp:Charger2A" H 3888 7356 50  0001 C CNN
F 3 "" H 3888 7356 50  0001 C CNN
	1    3888 7356
	1    0    0    -1  
$EndComp
Connection ~ 4538 7206
$Comp
L Connector:Conn_01x02_Male J10
U 1 1
P 4720 6296
F 0 "J10" V 4782 6340 50  0000 L CNN
F 1 "ON-OFFSW" V 4873 6340 50  0000 L CNN
F 2 "Connector_PinHeader_2.54mm:PinHeader_1x02_P2.54mm_Vertical" H 4720 6296 50  0001 C CNN
F 3 "~" H 4720 6296 50  0001 C CNN
	1    4720 6296
	0    1    1    0   
$EndComp
Wire Wire Line
	4538 6806 4620 6806
Wire Wire Line
	4620 6806 4620 6496
Wire Wire Line
	4720 6574 4876 6574
Wire Wire Line
	4938 6704 4932 6704
Wire Wire Line
	4876 6704 4876 6574
Connection ~ 4876 6574
Wire Wire Line
	4876 6574 4936 6574
Wire Wire Line
	4720 6496 4720 6574
Wire Wire Line
	4218 1482 3804 1482
Wire Wire Line
	1550 3000 2000 3000
Wire Wire Line
	1550 3450 2000 3450
$Comp
L power:GND #PWR0104
U 1 1
P 1200 3500
F 0 "#PWR0104" H 1200 3250 50  0001 C CNN
F 1 "GND" H 1200 3350 50  0000 C CNN
F 2 "" H 1200 3500 50  0001 C CNN
F 3 "" H 1200 3500 50  0001 C CNN
	1    1200 3500
	1    0    0    -1  
$EndComp
Wire Wire Line
	1200 3500 1250 3500
Wire Wire Line
	1350 3500 1350 3450
Wire Wire Line
	1250 3500 1250 3000
Wire Wire Line
	1250 3000 1350 3000
Connection ~ 1250 3500
Wire Wire Line
	1250 3500 1350 3500
$Comp
L Device:Crystal_Small Y1
U 1 1
P 2000 3200
F 0 "Y1" V 1954 3288 50  0000 L CNN
F 1 "Crystal_Small" V 2045 3288 50  0000 L CNN
F 2 "Crystal:Crystal_HC49-U_Vertical" H 2000 3200 50  0001 C CNN
F 3 "~" H 2000 3200 50  0001 C CNN
	1    2000 3200
	0    1    1    0   
$EndComp
Wire Wire Line
	2000 3100 2000 3000
Connection ~ 2000 3000
Wire Wire Line
	2000 3000 2450 3000
Wire Wire Line
	2000 3300 2000 3450
Connection ~ 2000 3450
Wire Wire Line
	2000 3450 2400 3450
$Comp
L Switch:SW_Push SW61
U 1 1
P 2450 1450
F 0 "SW61" H 2450 1733 50  0000 C CNN
F 1 "reset_32u4" H 2450 1642 50  0000 C CNN
F 2 "Button_Switch_SMD:SW_SPST_B3U-1000P" H 2450 1650 50  0001 C CNN
F 3 "~" H 2450 1650 50  0001 C CNN
	1    2450 1450
	1    0    0    -1  
$EndComp
Text GLabel 1600 1450 0    50   Input ~ 0
RESET
Wire Wire Line
	2250 1450 1900 1450
Connection ~ 1900 1450
Wire Wire Line
	1900 1450 1600 1450
NoConn ~ 7306 2908
NoConn ~ 7306 3008
NoConn ~ 7306 3108
$Comp
L Device:R_Small R65
U 1 1
P 6076 6260
F 0 "R65" V 6078 6202 50  0000 L CNN
F 1 "5.1k" V 6010 6194 50  0000 L CNN
F 2 "Resistor_SMD:R_0603_1608Metric" H 6076 6260 50  0001 C CNN
F 3 "~" H 6076 6260 50  0001 C CNN
	1    6076 6260
	-1   0    0    1   
$EndComp
Wire Wire Line
	5964 5916 5964 6010
Wire Wire Line
	5964 6010 6076 6010
Wire Wire Line
	6076 6010 6076 6160
$Comp
L Device:R_Small R66
U 1 1
P 6220 6266
F 0 "R66" V 6222 6208 50  0000 L CNN
F 1 "5.1k" V 6154 6200 50  0000 L CNN
F 2 "Resistor_SMD:R_0603_1608Metric" H 6220 6266 50  0001 C CNN
F 3 "~" H 6220 6266 50  0001 C CNN
	1    6220 6266
	-1   0    0    1   
$EndComp
Wire Wire Line
	6064 5916 6064 5960
Wire Wire Line
	6064 5960 6140 5960
Wire Wire Line
	6140 5960 6140 6166
Wire Wire Line
	6140 6166 6220 6166
$Comp
L power:GND #PWR0203
U 1 1
P 6076 6360
F 0 "#PWR0203" H 6076 6110 50  0001 C CNN
F 1 "GND" H 6076 6210 50  0000 C CNN
F 2 "" H 6076 6360 50  0001 C CNN
F 3 "" H 6076 6360 50  0001 C CNN
	1    6076 6360
	1    0    0    -1  
$EndComp
$Comp
L power:GND #PWR0204
U 1 1
P 6220 6366
F 0 "#PWR0204" H 6220 6116 50  0001 C CNN
F 1 "GND" H 6220 6216 50  0000 C CNN
F 2 "" H 6220 6366 50  0001 C CNN
F 3 "" H 6220 6366 50  0001 C CNN
	1    6220 6366
	1    0    0    -1  
$EndComp
$Comp
L Switch:SW_DIP_x02 SW62
U 1 1
P 2038 5172
F 0 "SW62" H 2038 5539 50  0000 C CNN
F 1 "InterKB" H 2038 5448 50  0000 C CNN
F 2 "Button_Switch_SMD:SW_DIP_SPSTx02_Slide_9.78x7.26mm_W8.61mm_P2.54mm" H 2038 5172 50  0001 C CNN
F 3 "~" H 2038 5172 50  0001 C CNN
	1    2038 5172
	1    0    0    -1  
$EndComp
Wire Wire Line
	1260 4734 1260 4660
Wire Wire Line
	1260 4660 1580 4660
Wire Wire Line
	1580 4660 1580 4748
Wire Wire Line
	1580 4748 1738 4748
Wire Wire Line
	1738 4748 1738 5072
Connection ~ 1260 4734
Wire Wire Line
	1260 4734 1286 4734
Wire Wire Line
	1448 4834 1448 5172
Wire Wire Line
	1448 5172 1738 5172
Connection ~ 1448 4834
Wire Wire Line
	1448 4834 1476 4834
Wire Wire Line
	2338 5072 2338 4728
Wire Wire Line
	2338 4728 2626 4728
Wire Wire Line
	2626 4728 2626 4784
Connection ~ 2626 4784
Wire Wire Line
	2626 4784 2654 4784
Wire Wire Line
	2640 4884 2640 4836
Wire Wire Line
	2640 4836 2378 4836
Wire Wire Line
	2378 4836 2378 5172
Wire Wire Line
	2378 5172 2338 5172
Connection ~ 2640 4884
Wire Wire Line
	2640 4884 2844 4884
$Comp
L Connector_Generic:Conn_02x20_Odd_Even J13
U 1 1
P 10350 1828
F 0 "J13" V 10446 2808 50  0000 L CNN
F 1 "internalgpio" V 10956 2212 50  0000 L CNN
F 2 "Connector_PinSocket_2.54mm:PinSocket_2x20_P2.54mm_Vertical_SMD" H 10350 1828 50  0001 C CNN
F 3 "~" H 10350 1828 50  0001 C CNN
	1    10350 1828
	1    0    0    -1  
$EndComp
Text GLabel 5110 6880 2    50   Input ~ 0
5volts
Wire Wire Line
	5110 6880 4932 6880
Wire Wire Line
	4932 6880 4932 6704
Connection ~ 4932 6704
Wire Wire Line
	4932 6704 4876 6704
Text GLabel 8264 3836 2    50   Input ~ 0
5volts
Wire Wire Line
	8264 3836 8264 3592
Wire Wire Line
	8264 3592 8252 3592
Wire Wire Line
	8252 3592 8252 3548
Connection ~ 8252 3548
Wire Wire Line
	8252 3548 8224 3548
Text Label 10150 2328 2    50   ~ 0
IO19R
Text Label 10650 2528 0    50   ~ 0
USBRPID+
Text Label 10650 2628 0    50   ~ 0
USBRPID-
Text GLabel 10150 2528 0    60   Input ~ 0
D+
Text GLabel 9980 2628 0    60   Input ~ 0
D-
Wire Wire Line
	10150 2628 9980 2628
$Comp
L power:+5V #PWR0179
U 1 1
P 10150 2428
F 0 "#PWR0179" H 10150 2278 50  0001 C CNN
F 1 "+5V" H 10164 2600 50  0000 C CNN
F 2 "" H 10150 2428 50  0001 C CNN
F 3 "" H 10150 2428 50  0001 C CNN
	1    10150 2428
	0    -1   -1   0   
$EndComp
$Comp
L power:+5V #PWR0200
U 1 1
P 10650 2428
F 0 "#PWR0200" H 10650 2278 50  0001 C CNN
F 1 "+5V" H 10664 2600 50  0000 C CNN
F 2 "" H 10650 2428 50  0001 C CNN
F 3 "" H 10650 2428 50  0001 C CNN
	1    10650 2428
	0    1    1    0   
$EndComp
$Comp
L power:GND #PWR0205
U 1 1
P 10150 2828
F 0 "#PWR0205" H 10150 2578 50  0001 C CNN
F 1 "GND" H 10154 2657 50  0000 C CNN
F 2 "" H 10150 2828 50  0001 C CNN
F 3 "" H 10150 2828 50  0001 C CNN
	1    10150 2828
	0    1    1    0   
$EndComp
$Comp
L power:GND #PWR0206
U 1 1
P 10650 2828
F 0 "#PWR0206" H 10650 2578 50  0001 C CNN
F 1 "GND" H 10654 2657 50  0000 C CNN
F 2 "" H 10650 2828 50  0001 C CNN
F 3 "" H 10650 2828 50  0001 C CNN
	1    10650 2828
	1    0    0    -1  
$EndComp
Text GLabel 10650 2728 2    50   Input ~ 0
BAT+
Text Label 10150 2728 2    50   ~ 0
3.3v
Text GLabel 10116 2086 0    50   Input ~ 0
BAT+
Wire Wire Line
	10116 2086 10150 2086
Wire Wire Line
	10150 2086 10150 2128
$EndSCHEMATC
